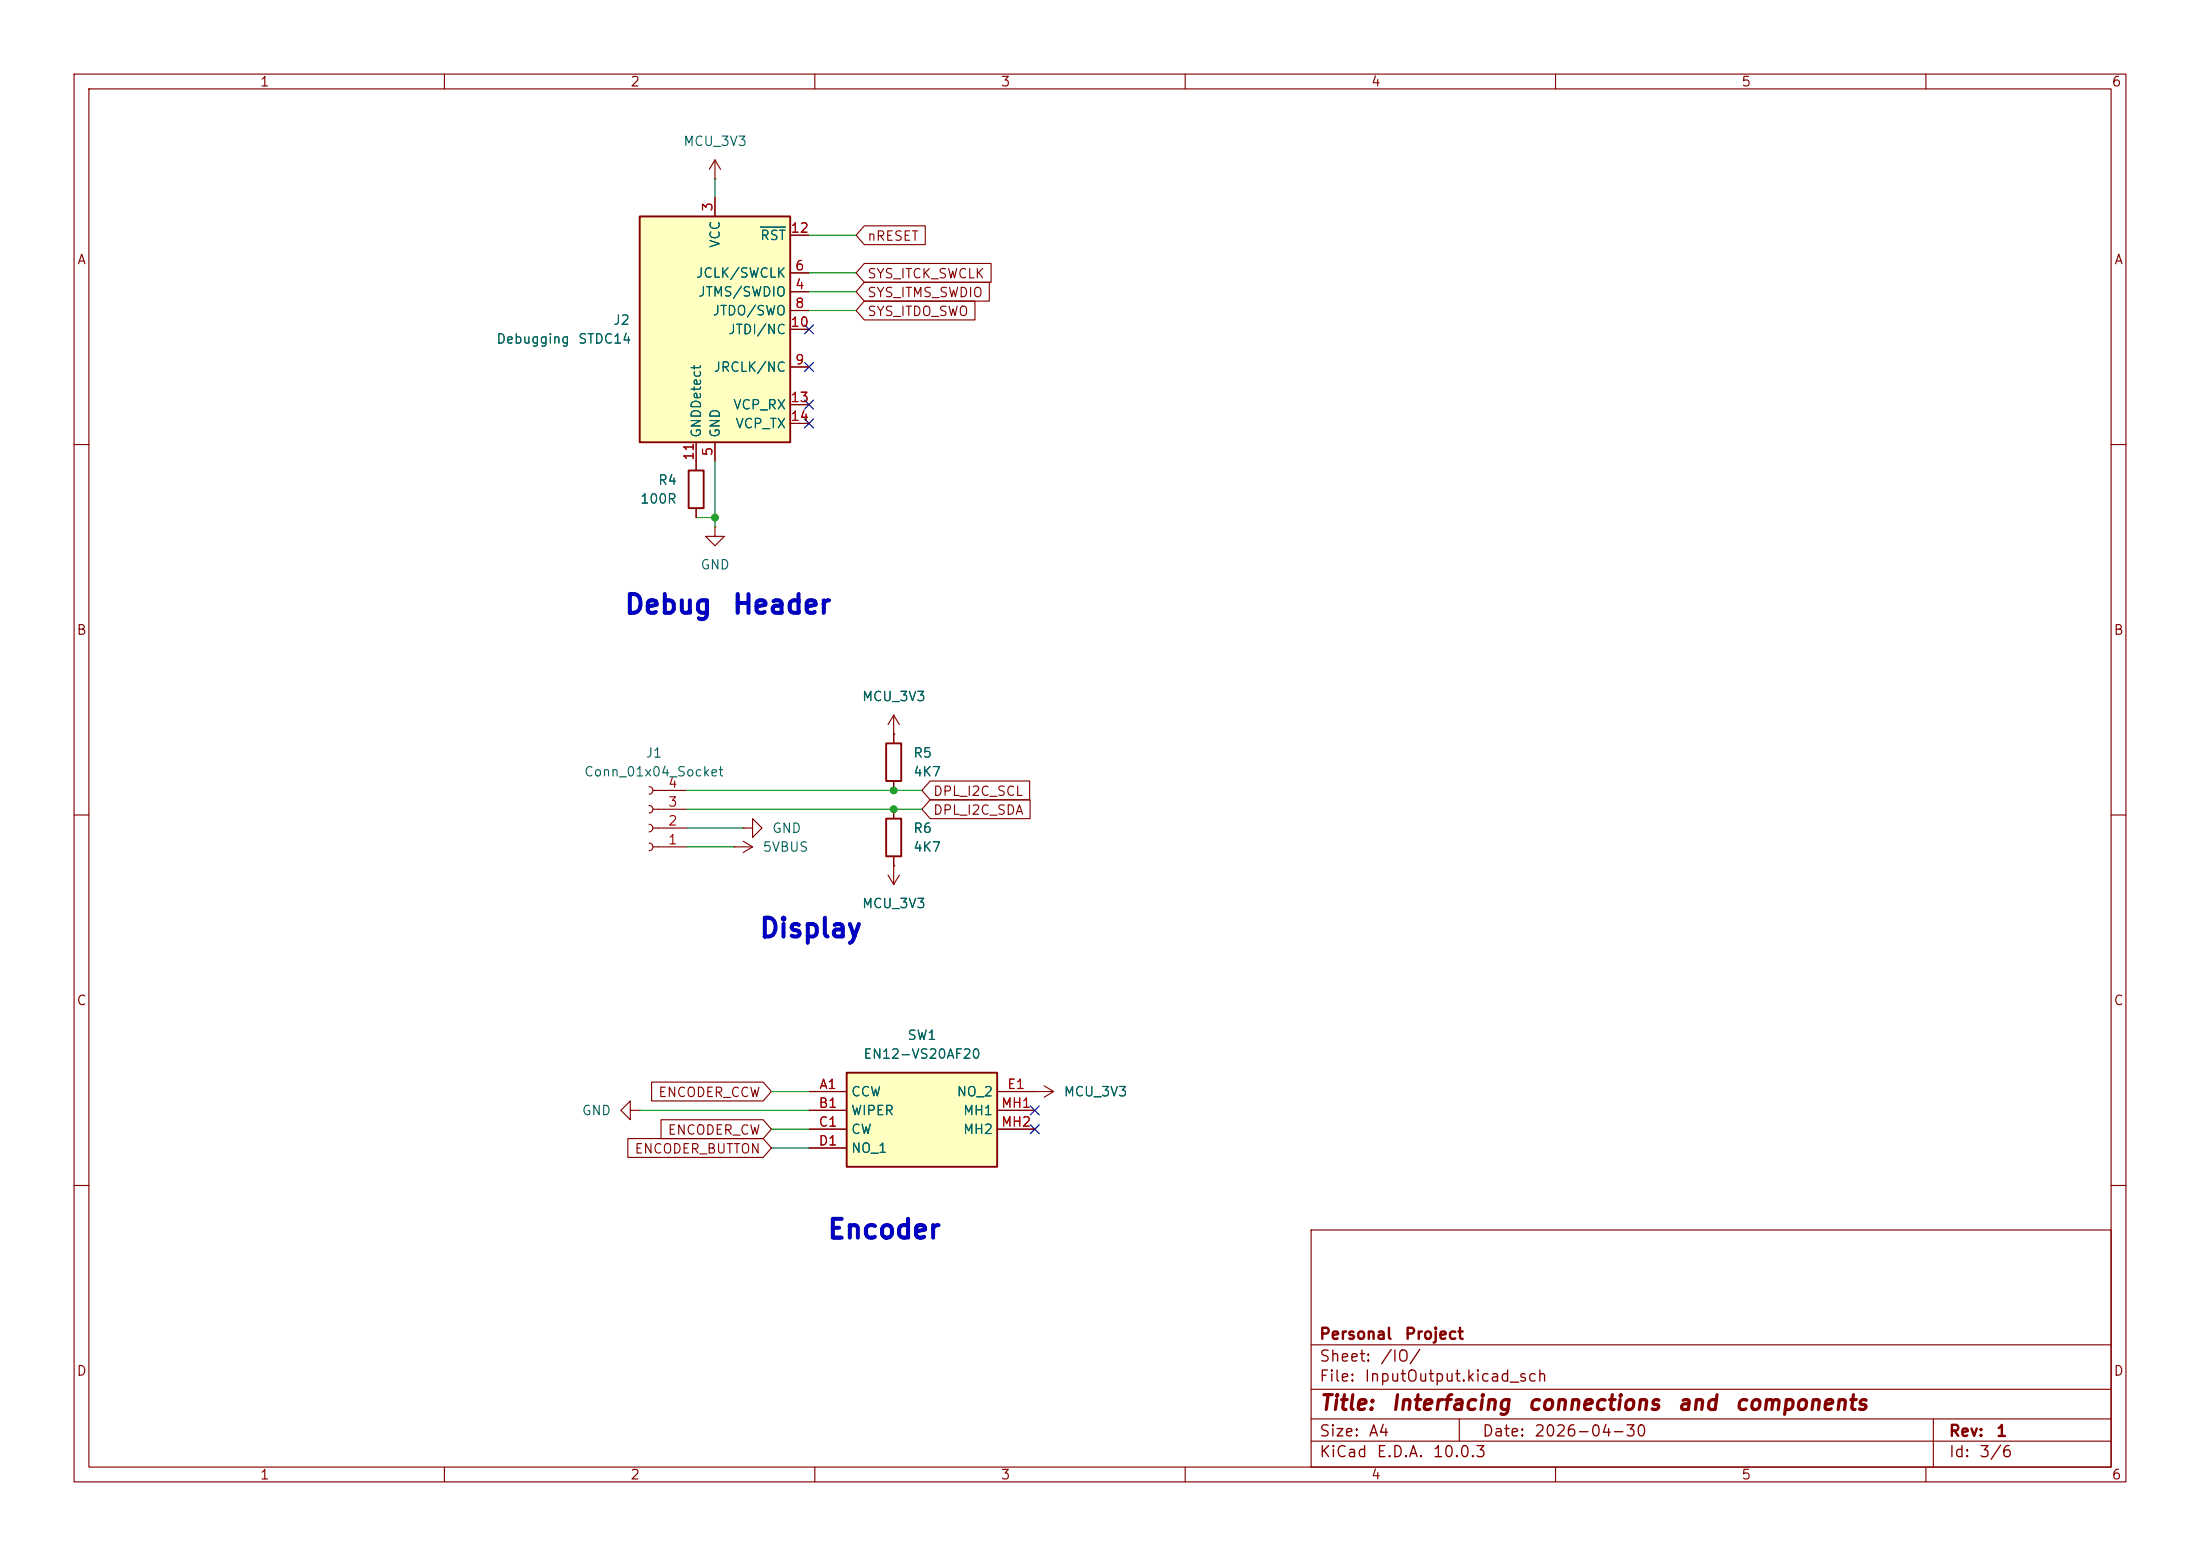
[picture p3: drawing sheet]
(kicad_sch
 (version 20260306)
 (generator "eeschema")
 (generator_version "10.0")
 (paper "A4")
 (title_block
  (title "Interfacing connections and components")
  (date "2026-04-30")
  (rev "1")
  (company "Personal Project"))
 (lib_symbols
  (symbol "Connector:Conn_01x04_Socket"
   (pin_names
    (offset 1.016) (hide yes)) (exclude_from_sim no) (in_bom yes) (on_board yes)
   (in_pos_files yes)
   (duplicate_pin_numbers_are_jumpers no)
   (property "Reference" "J" (at 0 5.08 0) (show_name no) (do_not_autoplace no) (effects (font (size 1.27 1.27))))
   (property "Value" "Conn_01x04_Socket" (at 0 -7.62 0) (show_name no) (do_not_autoplace no) (effects (font (size 1.27 1.27))))
   (property "Footprint" "" (at 0 0 0) (show_name no) (do_not_autoplace no) (hide yes) (effects (font (size 1.27 1.27))))
   (property "Datasheet" "" (at 0 0 0) (show_name no) (do_not_autoplace no) (hide yes) (effects (font (size 1.27 1.27))))
   (property "Description" "Generic connector, single row, 01x04, script generated" (at 0 0 0) (show_name no) (do_not_autoplace no) (hide yes) (effects (font (size 1.27 1.27))))
   (property "ki_locked" "" (at 0 0 0) (show_name no) (do_not_autoplace no) (effects (font (size 1.27 1.27))))
   (symbol "Conn_01x04_Socket_1_1"
    (polyline (pts (xy -1.27 2.54) (xy -0.508 2.54)) (stroke (width 0.1524) (type default)) (fill (type none)))
    (polyline (pts (xy -1.27 0) (xy -0.508 0)) (stroke (width 0.1524) (type default)) (fill (type none)))
    (polyline (pts (xy -1.27 -2.54) (xy -0.508 -2.54)) (stroke (width 0.1524) (type default)) (fill (type none)))
    (polyline (pts (xy -1.27 -5.08) (xy -0.508 -5.08)) (stroke (width 0.1524) (type default)) (fill (type none)))
    (arc (start 0 2.032) (mid -0.5058 2.54) (end 0 3.048) (stroke (width 0.1524) (type default)) (fill (type none)))
    (arc (start 0 -0.508) (mid -0.5058 0) (end 0 0.508) (stroke (width 0.1524) (type default)) (fill (type none)))
    (arc (start 0 -3.048) (mid -0.5058 -2.54) (end 0 -2.032) (stroke (width 0.1524) (type default)) (fill (type none)))
    (arc (start 0 -5.588) (mid -0.5058 -5.08) (end 0 -4.572) (stroke (width 0.1524) (type default)) (fill (type none)))
    (pin passive line (at -5.08 2.54 0) (length 3.81) (name "Pin_1" (effects (font (size 1.27 1.27)))) (number "1" (effects (font (size 1.27 1.27)))))
    (pin passive line (at -5.08 0 0) (length 3.81) (name "Pin_2" (effects (font (size 1.27 1.27)))) (number "2" (effects (font (size 1.27 1.27)))))
    (pin passive line (at -5.08 -2.54 0) (length 3.81) (name "Pin_3" (effects (font (size 1.27 1.27)))) (number "3" (effects (font (size 1.27 1.27)))))
    (pin passive line (at -5.08 -5.08 0) (length 3.81) (name "Pin_4" (effects (font (size 1.27 1.27)))) (number "4" (effects (font (size 1.27 1.27))))))
   (embedded_fonts no))
  (symbol "Connector:Conn_ST_STDC14" (exclude_from_sim no) (in_bom yes) (on_board yes)
   (in_pos_files yes)
   (duplicate_pin_numbers_are_jumpers no)
   (property "Reference" "J" (at -8.89 16.51 0) (show_name no) (do_not_autoplace no) (effects (font (size 1.27 1.27)) (justify right)))
   (property "Value" "Conn_ST_STDC14" (at 17.78 16.51 0) (show_name no) (do_not_autoplace no) (effects (font (size 1.27 1.27)) (justify right bottom)))
   (property "Footprint" "" (at 0 0 0) (show_name no) (do_not_autoplace no) (hide yes) (effects (font (size 1.27 1.27))))
   (property "Datasheet" "https://www.st.com/content/ccc/resource/technical/document/user_manual/group1/99/49/91/b6/b2/3a/46/e5/DM00526767/files/DM00526767.pdf/jcr:content/translations/en.DM00526767.pdf" (at -8.89 -31.75 90) (show_name no) (do_not_autoplace no) (hide yes) (effects (font (size 1.27 1.27))))
   (property "Description" "ST Debug Connector, standard ARM Cortex-M SWD and JTAG interface plus UART" (at 0 0 0) (show_name no) (do_not_autoplace no) (hide yes) (effects (font (size 1.27 1.27))))
   (symbol "Conn_ST_STDC14_0_1"
    (rectangle (start -10.16 15.24) (end 10.16 -15.24) (stroke (width 0.254) (type default)) (fill (type background))))
   (symbol "Conn_ST_STDC14_1_1"
    (pin no_connect line (at -10.16 5.08 0) (length 2.54) (hide yes) (name "NC" (effects (font (size 1.27 1.27)))) (number "1" (effects (font (size 1.27 1.27)))))
    (pin no_connect line (at -10.16 2.54 0) (length 2.54) (hide yes) (name "NC" (effects (font (size 1.27 1.27)))) (number "2" (effects (font (size 1.27 1.27)))))
    (pin power_in line (at 0 17.78 270) (length 2.54) (name "VCC" (effects (font (size 1.27 1.27)))) (number "3" (effects (font (size 1.27 1.27)))))
    (pin bidirectional line (at 12.7 5.08 180) (length 2.54) (name "JTMS/SWDIO" (effects (font (size 1.27 1.27)))) (number "4" (effects (font (size 1.27 1.27)))))
    (pin power_in line (at 0 -17.78 90) (length 2.54) (name "GND" (effects (font (size 1.27 1.27)))) (number "5" (effects (font (size 1.27 1.27)))))
    (pin output line (at 12.7 7.62 180) (length 2.54) (name "JCLK/SWCLK" (effects (font (size 1.27 1.27)))) (number "6" (effects (font (size 1.27 1.27)))))
    (pin passive line (at 0 -17.78 90) (length 2.54) (hide yes) (name "GND" (effects (font (size 1.27 1.27)))) (number "7" (effects (font (size 1.27 1.27)))))
    (pin input line (at 12.7 2.54 180) (length 2.54) (name "JTDO/SWO" (effects (font (size 1.27 1.27)))) (number "8" (effects (font (size 1.27 1.27)))))
    (pin input line (at 12.7 -5.08 180) (length 2.54) (name "JRCLK/NC" (effects (font (size 1.27 1.27)))) (number "9" (effects (font (size 1.27 1.27)))))
    (pin output line (at 12.7 0 180) (length 2.54) (name "JTDI/NC" (effects (font (size 1.27 1.27)))) (number "10" (effects (font (size 1.27 1.27)))))
    (pin passive line (at -2.54 -17.78 90) (length 2.54) (name "GNDDetect" (effects (font (size 1.27 1.27)))) (number "11" (effects (font (size 1.27 1.27)))))
    (pin open_collector line (at 12.7 12.7 180) (length 2.54) (name "~{RST}" (effects (font (size 1.27 1.27)))) (number "12" (effects (font (size 1.27 1.27)))))
    (pin output line (at 12.7 -10.16 180) (length 2.54) (name "VCP_RX" (effects (font (size 1.27 1.27)))) (number "13" (effects (font (size 1.27 1.27)))))
    (pin input line (at 12.7 -12.7 180) (length 2.54) (name "VCP_TX" (effects (font (size 1.27 1.27)))) (number "14" (effects (font (size 1.27 1.27))))))
   (embedded_fonts no))
  (symbol "Device:R"
   (pin_numbers (hide yes))
   (pin_names
    (offset 0)) (exclude_from_sim no) (in_bom yes) (on_board yes)
   (in_pos_files yes)
   (duplicate_pin_numbers_are_jumpers no)
   (property "Reference" "R" (at 2.032 0 90) (show_name no) (do_not_autoplace no) (effects (font (size 1.27 1.27))))
   (property "Value" "R" (at 0 0 90) (show_name no) (do_not_autoplace no) (effects (font (size 1.27 1.27))))
   (property "Footprint" "" (at -1.778 0 90) (show_name no) (do_not_autoplace no) (hide yes) (effects (font (size 1.27 1.27))))
   (property "Datasheet" "" (at 0 0 0) (show_name no) (do_not_autoplace no) (hide yes) (effects (font (size 1.27 1.27))))
   (property "Description" "Resistor" (at 0 0 0) (show_name no) (do_not_autoplace no) (hide yes) (effects (font (size 1.27 1.27))))
   (symbol "R_0_1"
    (rectangle (start -1.016 -2.54) (end 1.016 2.54) (stroke (width 0.254) (type default)) (fill (type none))))
   (symbol "R_1_1"
    (pin passive line (at 0 3.81 270) (length 1.27) (name "" (effects (font (size 1.27 1.27)))) (number "1" (effects (font (size 1.27 1.27)))))
    (pin passive line (at 0 -3.81 90) (length 1.27) (name "" (effects (font (size 1.27 1.27)))) (number "2" (effects (font (size 1.27 1.27))))))
   (embedded_fonts no))
  (symbol "Project_Library:EN12-VS20AF20" (exclude_from_sim no) (in_bom yes) (on_board yes)
   (in_pos_files yes)
   (duplicate_pin_numbers_are_jumpers no)
   (property "Reference" "IC" (at 26.67 7.62 0) (show_name no) (do_not_autoplace no) (effects (font (size 1.27 1.27)) (justify left top)))
   (property "Value" "EN12-VS20AF20" (at 26.67 5.08 0) (show_name no) (do_not_autoplace no) (effects (font (size 1.27 1.27)) (justify left top)))
   (property "Footprint" "EN12VS20AF20" (at 26.67 -94.92 0) (show_name no) (do_not_autoplace no) (hide yes) (effects (font (size 1.27 1.27)) (justify left top)))
   (property "Datasheet" "https://www.digikey.ph/en/products/detail/tt-electronics-bi/EN12-VS20AF20/7720715?msockid=39f1ec84d77b6f4428b7f904d6676eed" (at 26.67 -194.92 0) (show_name no) (do_not_autoplace no) (hide yes) (effects (font (size 1.27 1.27)) (justify left top)))
   (property "Description" "ROTARY ENCODER MECHANICAL 24PPR" (at 0 0 0) (show_name no) (do_not_autoplace no) (hide yes) (effects (font (size 1.27 1.27))))
   (property "Height" "13.2" (at 26.67 -394.92 0) (show_name no) (do_not_autoplace no) (hide yes) (effects (font (size 1.27 1.27)) (justify left top)))
   (property "Mouser Part Number" "858-EN12VS20AF20" (at 26.67 -494.92 0) (show_name no) (do_not_autoplace no) (hide yes) (effects (font (size 1.27 1.27)) (justify left top)))
   (property "Mouser Price/Stock" "https://www.mouser.co.uk/ProductDetail/BI-Technologies-TT-Electronics/EN12-VS20AF20?qs=56eeD6vBg8h0mzuKi1if9A%3D%3D" (at 26.67 -594.92 0) (show_name no) (do_not_autoplace no) (hide yes) (effects (font (size 1.27 1.27)) (justify left top)))
   (property "Manufacturer_Name" "TT Electronics" (at 26.67 -694.92 0) (show_name no) (do_not_autoplace no) (hide yes) (effects (font (size 1.27 1.27)) (justify left top)))
   (property "Manufacturer_Part_Number" "EN12-VS20AF20" (at 26.67 -794.92 0) (show_name no) (do_not_autoplace no) (hide yes) (effects (font (size 1.27 1.27)) (justify left top)))
   (symbol "EN12-VS20AF20_1_1"
    (rectangle (start 5.08 2.54) (end 25.4 -10.16) (stroke (width 0.254) (type default)) (fill (type background)))
    (pin passive line (at 0 0 0) (length 5.08) (name "CCW" (effects (font (size 1.27 1.27)))) (number "A1" (effects (font (size 1.27 1.27)))))
    (pin passive line (at 0 -2.54 0) (length 5.08) (name "WIPER" (effects (font (size 1.27 1.27)))) (number "B1" (effects (font (size 1.27 1.27)))))
    (pin passive line (at 0 -5.08 0) (length 5.08) (name "CW" (effects (font (size 1.27 1.27)))) (number "C1" (effects (font (size 1.27 1.27)))))
    (pin passive line (at 0 -7.62 0) (length 5.08) (name "NO_1" (effects (font (size 1.27 1.27)))) (number "D1" (effects (font (size 1.27 1.27)))))
    (pin passive line (at 30.48 0 180) (length 5.08) (name "NO_2" (effects (font (size 1.27 1.27)))) (number "E1" (effects (font (size 1.27 1.27)))))
    (pin passive line (at 30.48 -2.54 180) (length 5.08) (name "MH1" (effects (font (size 1.27 1.27)))) (number "MH1" (effects (font (size 1.27 1.27)))))
    (pin passive line (at 30.48 -5.08 180) (length 5.08) (name "MH2" (effects (font (size 1.27 1.27)))) (number "MH2" (effects (font (size 1.27 1.27))))))
   (embedded_fonts no))
  (symbol "power:GND"
   (power global)
   (pin_numbers (hide yes))
   (pin_names
    (offset 0) (hide yes)) (exclude_from_sim no) (in_bom yes) (on_board yes)
   (in_pos_files yes)
   (duplicate_pin_numbers_are_jumpers no)
   (property "Reference" "#PWR" (at 0 -6.35 0) (show_name no) (do_not_autoplace no) (hide yes) (effects (font (size 1.27 1.27))))
   (property "Value" "GND" (at 0 -3.81 0) (show_name no) (do_not_autoplace no) (effects (font (size 1.27 1.27))))
   (property "Footprint" "" (at 0 0 0) (show_name no) (do_not_autoplace no) (hide yes) (effects (font (size 1.27 1.27))))
   (property "Datasheet" "" (at 0 0 0) (show_name no) (do_not_autoplace no) (hide yes) (effects (font (size 1.27 1.27))))
   (property "Description" "Power symbol creates a global label with name \"GND\" , ground" (at 0 0 0) (show_name no) (do_not_autoplace no) (hide yes) (effects (font (size 1.27 1.27))))
   (symbol "GND_0_1"
    (polyline (pts (xy 0 0) (xy 0 -1.27) (xy 1.27 -1.27) (xy 0 -2.54) (xy -1.27 -1.27) (xy 0 -1.27)) (stroke (width 0) (type default)) (fill (type none))))
   (symbol "GND_1_1"
    (pin power_in line (at 0 0 270) (length 0) (name "" (effects (font (size 1.27 1.27)))) (number "1" (effects (font (size 1.27 1.27))))))
   (embedded_fonts no))
  (symbol "power:VBUS"
   (power global)
   (pin_numbers (hide yes))
   (pin_names
    (offset 0) (hide yes)) (exclude_from_sim no) (in_bom yes) (on_board yes)
   (in_pos_files yes)
   (duplicate_pin_numbers_are_jumpers no)
   (property "Reference" "#PWR" (at 0 -3.81 0) (show_name no) (do_not_autoplace no) (hide yes) (effects (font (size 1.27 1.27))))
   (property "Value" "VBUS" (at 0 3.556 0) (show_name no) (do_not_autoplace no) (effects (font (size 1.27 1.27))))
   (property "Footprint" "" (at 0 0 0) (show_name no) (do_not_autoplace no) (hide yes) (effects (font (size 1.27 1.27))))
   (property "Datasheet" "" (at 0 0 0) (show_name no) (do_not_autoplace no) (hide yes) (effects (font (size 1.27 1.27))))
   (property "Description" "Power symbol creates a global label with name \"VBUS\"" (at 0 0 0) (show_name no) (do_not_autoplace no) (hide yes) (effects (font (size 1.27 1.27))))
   (symbol "VBUS_0_1"
    (polyline (pts (xy -0.762 1.27) (xy 0 2.54)) (stroke (width 0) (type default)) (fill (type none)))
    (polyline (pts (xy 0 2.54) (xy 0.762 1.27)) (stroke (width 0) (type default)) (fill (type none)))
    (polyline (pts (xy 0 0) (xy 0 2.54)) (stroke (width 0) (type default)) (fill (type none))))
   (symbol "VBUS_1_1"
    (pin power_in line (at 0 0 90) (length 0) (name "" (effects (font (size 1.27 1.27)))) (number "1" (effects (font (size 1.27 1.27))))))
   (embedded_fonts no)))
 (text "Debug Header"
  (exclude_from_sim no)
  (at 98.044 81.788 0)
  (effects (font (size 2.54 2.54) (thickness 0.508)
    (bold yes))))
 (text "Encoder"
  (exclude_from_sim no)
  (at 119.634 166.116 0)
  (effects (font (size 2.54 2.54) (thickness 0.508)
    (bold yes))))
 (text "Display"
  (exclude_from_sim no)
  (at 109.728 125.476 0)
  (effects (font (size 2.54 2.54) (thickness 0.508)
    (bold yes))))
 (junction
  (at 120.65 109.22)
  (diameter 0)
  (color 0 0 0 0))
 (junction
  (at 120.65 106.68)
  (diameter 0)
  (color 0 0 0 0))
 (junction
  (at 96.52 69.85)
  (diameter 0)
  (color 0 0 0 0))
 (no_connect
  (at 109.22 54.61))
 (no_connect
  (at 109.22 44.45))
 (no_connect
  (at 109.22 57.15))
 (no_connect
  (at 139.7 149.86))
 (no_connect
  (at 139.7 152.4))
 (no_connect
  (at 109.22 49.53))
 (wire
  (pts (xy 120.65 106.68) (xy 124.46 106.68))
  (stroke (width 0) (type default)))
 (wire
  (pts (xy 92.71 111.76) (xy 100.33 111.76))
  (stroke (width 0) (type default)))
 (wire
  (pts (xy 109.22 36.83) (xy 115.57 36.83))
  (stroke (width 0) (type default)))
 (wire
  (pts (xy 96.52 24.13) (xy 96.52 26.67))
  (stroke (width 0) (type default)))
 (wire
  (pts (xy 104.14 147.32) (xy 109.22 147.32))
  (stroke (width 0) (type default)))
 (wire
  (pts (xy 93.98 69.85) (xy 96.52 69.85))
  (stroke (width 0) (type default)))
 (wire
  (pts (xy 104.14 154.94) (xy 109.22 154.94))
  (stroke (width 0) (type default)))
 (wire
  (pts (xy 99.06 114.3) (xy 92.71 114.3))
  (stroke (width 0) (type default)))
 (wire
  (pts (xy 120.65 109.22) (xy 124.46 109.22))
  (stroke (width 0) (type default)))
 (wire
  (pts (xy 109.22 39.37) (xy 115.57 39.37))
  (stroke (width 0) (type default)))
 (wire
  (pts (xy 96.52 71.12) (xy 96.52 69.85))
  (stroke (width 0) (type default)))
 (wire
  (pts (xy 109.22 31.75) (xy 115.57 31.75))
  (stroke (width 0) (type default)))
 (wire
  (pts (xy 92.71 106.68) (xy 120.65 106.68))
  (stroke (width 0) (type default)))
 (wire
  (pts (xy 86.36 149.86) (xy 109.22 149.86))
  (stroke (width 0) (type default)))
 (wire
  (pts (xy 109.22 41.91) (xy 115.57 41.91))
  (stroke (width 0) (type default)))
 (wire
  (pts (xy 96.52 69.85) (xy 96.52 62.23))
  (stroke (width 0) (type default)))
 (wire
  (pts (xy 104.14 152.4) (xy 109.22 152.4))
  (stroke (width 0) (type default)))
 (wire
  (pts (xy 92.71 109.22) (xy 120.65 109.22))
  (stroke (width 0) (type default)))
 (global_label "SYS_ITCK_SWCLK"
  (shape input)
  (at 115.57 36.83 0)
  (fields_autoplaced yes)
  (effects (font (size 1.27 1.27)) (justify left))
  (property "Intersheetrefs" "${INTERSHEET_REFS}" (at 134.3394 36.83 0) (hide yes) (show_name no) (do_not_autoplace no) (effects (font (size 1.27 1.27)) (justify left))))
 (global_label "SYS_ITDO_SWO"
  (shape input)
  (at 115.57 41.91 0)
  (fields_autoplaced yes)
  (effects (font (size 1.27 1.27)) (justify left))
  (property "Intersheetrefs" "${INTERSHEET_REFS}" (at 132.1623 41.91 0) (hide yes) (show_name no) (do_not_autoplace no) (effects (font (size 1.27 1.27)) (justify left))))
 (global_label "nRESET"
  (shape input)
  (at 115.57 31.75 0)
  (fields_autoplaced yes)
  (effects (font (size 1.27 1.27)) (justify left))
  (property "Intersheetrefs" "${INTERSHEET_REFS}" (at 125.4493 31.75 0) (hide yes) (show_name no) (do_not_autoplace no) (effects (font (size 1.27 1.27)) (justify left))))
 (global_label "SYS_ITMS_SWDIO"
  (shape input)
  (at 115.57 39.37 0)
  (fields_autoplaced yes)
  (effects (font (size 1.27 1.27)) (justify left))
  (property "Intersheetrefs" "${INTERSHEET_REFS}" (at 134.0975 39.37 0) (hide yes) (show_name no) (do_not_autoplace no) (effects (font (size 1.27 1.27)) (justify left))))
 (global_label "DPL_I2C_SDA"
  (shape input)
  (at 124.46 109.22 0)
  (fields_autoplaced yes)
  (effects (font (size 1.27 1.27)) (justify left))
  (property "Intersheetrefs" "${INTERSHEET_REFS}" (at 139.6009 109.22 0) (hide yes) (show_name no) (do_not_autoplace no) (effects (font (size 1.27 1.27)) (justify left))))
 (global_label "ENCODER_BUTTON"
  (shape input)
  (at 104.14 154.94 180)
  (fields_autoplaced yes)
  (effects (font (size 1.27 1.27)) (justify right))
  (property "Intersheetrefs" "${INTERSHEET_REFS}" (at 84.2215 154.94 0) (hide yes) (show_name no) (do_not_autoplace no) (effects (font (size 1.27 1.27)) (justify right))))
 (global_label "DPL_I2C_SCL"
  (shape input)
  (at 124.46 106.68 0)
  (fields_autoplaced yes)
  (effects (font (size 1.27 1.27)) (justify left))
  (property "Intersheetrefs" "${INTERSHEET_REFS}" (at 139.5404 106.68 0) (hide yes) (show_name no) (do_not_autoplace no) (effects (font (size 1.27 1.27)) (justify left))))
 (global_label "ENCODER_CW"
  (shape input)
  (at 104.14 152.4 180)
  (fields_autoplaced yes)
  (effects (font (size 1.27 1.27)) (justify right))
  (property "Intersheetrefs" "${INTERSHEET_REFS}" (at 88.6968 152.4 0) (hide yes) (show_name no) (do_not_autoplace no) (effects (font (size 1.27 1.27)) (justify right))))
 (global_label "ENCODER_CCW"
  (shape input)
  (at 104.14 147.32 180)
  (fields_autoplaced yes)
  (effects (font (size 1.27 1.27)) (justify right))
  (property "Intersheetrefs" "${INTERSHEET_REFS}" (at 87.4268 147.32 0) (hide yes) (show_name no) (do_not_autoplace no) (effects (font (size 1.27 1.27)) (justify right))))
 (symbol
  (lib_id "power:GND")
  (at 100.33 111.76 90)
  (unit 1)
  (body_style 1)
  (exclude_from_sim no)
  (in_bom yes)
  (on_board yes)
  (in_pos_files yes)
  (dnp no)
  (fields_autoplaced yes)
  (property "Reference" "#PWR060" (at 106.68 111.76 0) (hide yes) (show_name no) (do_not_autoplace no) (effects (font (size 1.27 1.27))))
  (property "Value" "GND" (at 104.14 111.7599 90) (show_name no) (do_not_autoplace no) (effects (font (size 1.27 1.27)) (justify right)))
  (property "Footprint" "" (at 100.33 111.76 0) (hide yes) (show_name no) (do_not_autoplace no) (effects (font (size 1.27 1.27))))
  (property "Datasheet" "" (at 100.33 111.76 0) (hide yes) (show_name no) (do_not_autoplace no) (effects (font (size 1.27 1.27))))
  (property "Description" "Power symbol creates a global label with name \"GND\" , ground" (at 100.33 111.76 0) (hide yes) (show_name no) (do_not_autoplace no) (effects (font (size 1.27 1.27))))
  (pin "1"))
 (symbol
  (lib_id "Device:R")
  (at 120.65 102.87 0)
  (unit 1)
  (body_style 1)
  (exclude_from_sim no)
  (in_bom yes)
  (on_board yes)
  (in_pos_files yes)
  (dnp no)
  (fields_autoplaced yes)
  (property "Reference" "R5" (at 123.19 101.5999 0) (show_name no) (do_not_autoplace no) (effects (font (size 1.27 1.27)) (justify left)))
  (property "Value" "4K7" (at 123.19 104.1399 0) (show_name no) (do_not_autoplace no) (effects (font (size 1.27 1.27)) (justify left)))
  (property "Footprint" "Resistor_SMD:R_0603_1608Metric_Pad0.98x0.95mm_HandSolder" (at 118.872 102.87 90) (hide yes) (show_name no) (do_not_autoplace no) (effects (font (size 1.27 1.27))))
  (property "Datasheet" "" (at 120.65 102.87 0) (hide yes) (show_name no) (do_not_autoplace no) (effects (font (size 1.27 1.27))))
  (property "Description" "Resistor" (at 120.65 102.87 0) (hide yes) (show_name no) (do_not_autoplace no) (effects (font (size 1.27 1.27))))
  (pin "2")
  (pin "1"))
 (symbol
  (lib_id "power:VBUS")
  (at 120.65 116.84 180)
  (unit 1)
  (body_style 1)
  (exclude_from_sim no)
  (in_bom yes)
  (on_board yes)
  (in_pos_files yes)
  (dnp no)
  (fields_autoplaced yes)
  (property "Reference" "#PWR062" (at 120.65 113.03 0) (hide yes) (show_name no) (do_not_autoplace no) (effects (font (size 1.27 1.27))))
  (property "Value" "MCU_3V3" (at 120.65 121.92 0) (show_name no) (do_not_autoplace no) (effects (font (size 1.27 1.27))))
  (property "Footprint" "" (at 120.65 116.84 0) (hide yes) (show_name no) (do_not_autoplace no) (effects (font (size 1.27 1.27))))
  (property "Datasheet" "" (at 120.65 116.84 0) (hide yes) (show_name no) (do_not_autoplace no) (effects (font (size 1.27 1.27))))
  (property "Description" "Power symbol creates a global label with name \"VBUS\"" (at 120.65 116.84 0) (hide yes) (show_name no) (do_not_autoplace no) (effects (font (size 1.27 1.27))))
  (pin "1"))
 (symbol
  (lib_id "Project_Library:EN12-VS20AF20")
  (at 109.22 147.32 0)
  (unit 1)
  (body_style 1)
  (exclude_from_sim no)
  (in_bom yes)
  (on_board yes)
  (in_pos_files yes)
  (dnp no)
  (fields_autoplaced yes)
  (property "Reference" "SW1" (at 124.46 139.7 0) (show_name no) (do_not_autoplace no) (effects (font (size 1.27 1.27))))
  (property "Value" "EN12-VS20AF20" (at 124.46 142.24 0) (show_name no) (do_not_autoplace no) (effects (font (size 1.27 1.27))))
  (property "Footprint" "Libraries:EN12VS20AF20" (at 135.89 242.24 0) (hide yes) (show_name no) (do_not_autoplace no) (effects (font (size 1.27 1.27)) (justify left top)))
  (property "Datasheet" "https://www.digikey.ph/en/products/detail/tt-electronics-bi/EN12-VS20AF20/7720715?msockid=39f1ec84d77b6f4428b7f904d6676eed" (at 135.89 342.24 0) (hide yes) (show_name no) (do_not_autoplace no) (effects (font (size 1.27 1.27)) (justify left top)))
  (property "Description" "ROTARY ENCODER MECHANICAL 24PPR" (at 109.22 147.32 0) (hide yes) (show_name no) (do_not_autoplace no) (effects (font (size 1.27 1.27))))
  (property "Height" "13.2" (at 135.89 542.24 0) (hide yes) (show_name no) (do_not_autoplace no) (effects (font (size 1.27 1.27)) (justify left top)))
  (property "Mouser Part Number" "858-EN12VS20AF20" (at 135.89 642.24 0) (hide yes) (show_name no) (do_not_autoplace no) (effects (font (size 1.27 1.27)) (justify left top)))
  (property "Mouser Price/Stock" "https://www.mouser.co.uk/ProductDetail/BI-Technologies-TT-Electronics/EN12-VS20AF20?qs=56eeD6vBg8h0mzuKi1if9A%3D%3D" (at 135.89 742.24 0) (hide yes) (show_name no) (do_not_autoplace no) (effects (font (size 1.27 1.27)) (justify left top)))
  (property "Manufacturer_Name" "TT Electronics" (at 135.89 842.24 0) (hide yes) (show_name no) (do_not_autoplace no) (effects (font (size 1.27 1.27)) (justify left top)))
  (property "Manufacturer_Part_Number" "EN12-VS20AF20" (at 135.89 942.24 0) (hide yes) (show_name no) (do_not_autoplace no) (effects (font (size 1.27 1.27)) (justify left top)))
  (pin "MH2")
  (pin "E1")
  (pin "D1")
  (pin "MH1")
  (pin "B1")
  (pin "C1")
  (pin "A1"))
 (symbol
  (lib_id "Device:R")
  (at 120.65 113.03 0)
  (unit 1)
  (body_style 1)
  (exclude_from_sim no)
  (in_bom yes)
  (on_board yes)
  (in_pos_files yes)
  (dnp no)
  (fields_autoplaced yes)
  (property "Reference" "R6" (at 123.19 111.7599 0) (show_name no) (do_not_autoplace no) (effects (font (size 1.27 1.27)) (justify left)))
  (property "Value" "4K7" (at 123.19 114.2999 0) (show_name no) (do_not_autoplace no) (effects (font (size 1.27 1.27)) (justify left)))
  (property "Footprint" "Resistor_SMD:R_0603_1608Metric_Pad0.98x0.95mm_HandSolder" (at 118.872 113.03 90) (hide yes) (show_name no) (do_not_autoplace no) (effects (font (size 1.27 1.27))))
  (property "Datasheet" "" (at 120.65 113.03 0) (hide yes) (show_name no) (do_not_autoplace no) (effects (font (size 1.27 1.27))))
  (property "Description" "Resistor" (at 120.65 113.03 0) (hide yes) (show_name no) (do_not_autoplace no) (effects (font (size 1.27 1.27))))
  (pin "2")
  (pin "1"))
 (symbol
  (lib_id "Connector:Conn_ST_STDC14")
  (at 96.52 44.45 0)
  (unit 1)
  (body_style 1)
  (exclude_from_sim no)
  (in_bom yes)
  (on_board yes)
  (in_pos_files yes)
  (dnp no)
  (fields_autoplaced yes)
  (property "Reference" "J2" (at 85.09 43.1799 0) (show_name no) (do_not_autoplace no) (effects (font (size 1.27 1.27)) (justify right)))
  (property "Value" "Debugging STDC14" (at 85.09 45.7199 0) (show_name no) (do_not_autoplace no) (effects (font (size 1.27 1.27)) (justify right)))
  (property "Footprint" "Connector_PinHeader_1.27mm:PinHeader_2x07_P1.27mm_Vertical" (at 96.52 44.45 0) (hide yes) (show_name no) (do_not_autoplace no) (effects (font (size 1.27 1.27))))
  (property "Datasheet" "https://www.st.com/content/ccc/resource/technical/document/user_manual/group1/99/49/91/b6/b2/3a/46/e5/DM00526767/files/DM00526767.pdf/jcr:content/translations/en.DM00526767.pdf" (at 87.63 76.2 90) (hide yes) (show_name no) (do_not_autoplace no) (effects (font (size 1.27 1.27))))
  (property "Description" "ST Debug Connector, standard ARM Cortex-M SWD and JTAG interface plus UART" (at 96.52 44.45 0) (hide yes) (show_name no) (do_not_autoplace no) (effects (font (size 1.27 1.27))))
  (pin "7")
  (pin "5")
  (pin "14")
  (pin "8")
  (pin "3")
  (pin "1")
  (pin "11")
  (pin "6")
  (pin "10")
  (pin "12")
  (pin "9")
  (pin "13")
  (pin "4")
  (pin "2"))
 (symbol
  (lib_id "power:VBUS")
  (at 99.06 114.3 270)
  (unit 1)
  (body_style 1)
  (exclude_from_sim no)
  (in_bom yes)
  (on_board yes)
  (in_pos_files yes)
  (dnp no)
  (fields_autoplaced yes)
  (property "Reference" "#PWR059" (at 95.25 114.3 0) (hide yes) (show_name no) (do_not_autoplace no) (effects (font (size 1.27 1.27))))
  (property "Value" "5VBUS" (at 102.87 114.2999 90) (show_name no) (do_not_autoplace no) (effects (font (size 1.27 1.27)) (justify left)))
  (property "Footprint" "" (at 99.06 114.3 0) (hide yes) (show_name no) (do_not_autoplace no) (effects (font (size 1.27 1.27))))
  (property "Datasheet" "" (at 99.06 114.3 0) (hide yes) (show_name no) (do_not_autoplace no) (effects (font (size 1.27 1.27))))
  (property "Description" "Power symbol creates a global label with name \"VBUS\"" (at 99.06 114.3 0) (hide yes) (show_name no) (do_not_autoplace no) (effects (font (size 1.27 1.27))))
  (pin "1"))
 (symbol
  (lib_id "Connector:Conn_01x04_Socket")
  (at 87.63 111.76 180)
  (unit 1)
  (body_style 1)
  (exclude_from_sim no)
  (in_bom yes)
  (on_board yes)
  (in_pos_files yes)
  (dnp no)
  (fields_autoplaced yes)
  (property "Reference" "J1" (at 88.265 101.6 0) (show_name no) (do_not_autoplace no) (effects (font (size 1.27 1.27))))
  (property "Value" "Conn_01x04_Socket" (at 88.265 104.14 0) (show_name no) (do_not_autoplace no) (effects (font (size 1.27 1.27))))
  (property "Footprint" "Connector_PinHeader_2.54mm:PinHeader_1x04_P2.54mm_Vertical" (at 87.63 111.76 0) (hide yes) (show_name no) (do_not_autoplace no) (effects (font (size 1.27 1.27))))
  (property "Datasheet" "" (at 87.63 111.76 0) (hide yes) (show_name no) (do_not_autoplace no) (effects (font (size 1.27 1.27))))
  (property "Description" "Generic connector, single row, 01x04, script generated" (at 87.63 111.76 0) (hide yes) (show_name no) (do_not_autoplace no) (effects (font (size 1.27 1.27))))
  (pin "4")
  (pin "3")
  (pin "2")
  (pin "1"))
 (symbol
  (lib_id "power:VBUS")
  (at 96.52 24.13 0)
  (unit 1)
  (body_style 1)
  (exclude_from_sim no)
  (in_bom yes)
  (on_board yes)
  (in_pos_files yes)
  (dnp no)
  (fields_autoplaced yes)
  (property "Reference" "#PWR057" (at 96.52 27.94 0) (hide yes) (show_name no) (do_not_autoplace no) (effects (font (size 1.27 1.27))))
  (property "Value" "MCU_3V3" (at 96.52 19.05 0) (show_name no) (do_not_autoplace no) (effects (font (size 1.27 1.27))))
  (property "Footprint" "" (at 96.52 24.13 0) (hide yes) (show_name no) (do_not_autoplace no) (effects (font (size 1.27 1.27))))
  (property "Datasheet" "" (at 96.52 24.13 0) (hide yes) (show_name no) (do_not_autoplace no) (effects (font (size 1.27 1.27))))
  (property "Description" "Power symbol creates a global label with name \"VBUS\"" (at 96.52 24.13 0) (hide yes) (show_name no) (do_not_autoplace no) (effects (font (size 1.27 1.27))))
  (pin "1"))
 (symbol
  (lib_id "power:VBUS")
  (at 139.7 147.32 270)
  (unit 1)
  (body_style 1)
  (exclude_from_sim no)
  (in_bom yes)
  (on_board yes)
  (in_pos_files yes)
  (dnp no)
  (fields_autoplaced yes)
  (property "Reference" "#PWR063" (at 135.89 147.32 0) (hide yes) (show_name no) (do_not_autoplace no) (effects (font (size 1.27 1.27))))
  (property "Value" "MCU_3V3" (at 143.51 147.3199 90) (show_name no) (do_not_autoplace no) (effects (font (size 1.27 1.27)) (justify left)))
  (property "Footprint" "" (at 139.7 147.32 0) (hide yes) (show_name no) (do_not_autoplace no) (effects (font (size 1.27 1.27))))
  (property "Datasheet" "" (at 139.7 147.32 0) (hide yes) (show_name no) (do_not_autoplace no) (effects (font (size 1.27 1.27))))
  (property "Description" "Power symbol creates a global label with name \"VBUS\"" (at 139.7 147.32 0) (hide yes) (show_name no) (do_not_autoplace no) (effects (font (size 1.27 1.27))))
  (pin "1"))
 (symbol
  (lib_id "power:VBUS")
  (at 120.65 99.06 0)
  (unit 1)
  (body_style 1)
  (exclude_from_sim no)
  (in_bom yes)
  (on_board yes)
  (in_pos_files yes)
  (dnp no)
  (fields_autoplaced yes)
  (property "Reference" "#PWR061" (at 120.65 102.87 0) (hide yes) (show_name no) (do_not_autoplace no) (effects (font (size 1.27 1.27))))
  (property "Value" "MCU_3V3" (at 120.65 93.98 0) (show_name no) (do_not_autoplace no) (effects (font (size 1.27 1.27))))
  (property "Footprint" "" (at 120.65 99.06 0) (hide yes) (show_name no) (do_not_autoplace no) (effects (font (size 1.27 1.27))))
  (property "Datasheet" "" (at 120.65 99.06 0) (hide yes) (show_name no) (do_not_autoplace no) (effects (font (size 1.27 1.27))))
  (property "Description" "Power symbol creates a global label with name \"VBUS\"" (at 120.65 99.06 0) (hide yes) (show_name no) (do_not_autoplace no) (effects (font (size 1.27 1.27))))
  (pin "1"))
 (symbol
  (lib_id "Device:R")
  (at 93.98 66.04 0)
  (unit 1)
  (body_style 1)
  (exclude_from_sim no)
  (in_bom yes)
  (on_board yes)
  (in_pos_files yes)
  (dnp no)
  (property "Reference" "R4" (at 91.44 64.7699 0) (show_name no) (do_not_autoplace no) (effects (font (size 1.27 1.27)) (justify right)))
  (property "Value" "100R" (at 91.44 67.3099 0) (show_name no) (do_not_autoplace no) (effects (font (size 1.27 1.27)) (justify right)))
  (property "Footprint" "Resistor_SMD:R_0603_1608Metric_Pad0.98x0.95mm_HandSolder" (at 92.202 66.04 90) (hide yes) (show_name no) (do_not_autoplace no) (effects (font (size 1.27 1.27))))
  (property "Datasheet" "" (at 93.98 66.04 0) (hide yes) (show_name no) (do_not_autoplace no) (effects (font (size 1.27 1.27))))
  (property "Description" "Resistor" (at 93.98 66.04 0) (hide yes) (show_name no) (do_not_autoplace no) (effects (font (size 1.27 1.27))))
  (pin "1")
  (pin "2"))
 (symbol
  (lib_id "power:GND")
  (at 86.36 149.86 270)
  (unit 1)
  (body_style 1)
  (exclude_from_sim no)
  (in_bom yes)
  (on_board yes)
  (in_pos_files yes)
  (dnp no)
  (fields_autoplaced yes)
  (property "Reference" "#PWR056" (at 80.01 149.86 0) (hide yes) (show_name no) (do_not_autoplace no) (effects (font (size 1.27 1.27))))
  (property "Value" "GND" (at 82.55 149.8599 90) (show_name no) (do_not_autoplace no) (effects (font (size 1.27 1.27)) (justify right)))
  (property "Footprint" "" (at 86.36 149.86 0) (hide yes) (show_name no) (do_not_autoplace no) (effects (font (size 1.27 1.27))))
  (property "Datasheet" "" (at 86.36 149.86 0) (hide yes) (show_name no) (do_not_autoplace no) (effects (font (size 1.27 1.27))))
  (property "Description" "Power symbol creates a global label with name \"GND\" , ground" (at 86.36 149.86 0) (hide yes) (show_name no) (do_not_autoplace no) (effects (font (size 1.27 1.27))))
  (pin "1"))
 (symbol
  (lib_id "power:GND")
  (at 96.52 71.12 0)
  (unit 1)
  (body_style 1)
  (exclude_from_sim no)
  (in_bom yes)
  (on_board yes)
  (in_pos_files yes)
  (dnp no)
  (fields_autoplaced yes)
  (property "Reference" "#PWR058" (at 96.52 77.47 0) (hide yes) (show_name no) (do_not_autoplace no) (effects (font (size 1.27 1.27))))
  (property "Value" "GND" (at 96.52 76.2 0) (show_name no) (do_not_autoplace no) (effects (font (size 1.27 1.27))))
  (property "Footprint" "" (at 96.52 71.12 0) (hide yes) (show_name no) (do_not_autoplace no) (effects (font (size 1.27 1.27))))
  (property "Datasheet" "" (at 96.52 71.12 0) (hide yes) (show_name no) (do_not_autoplace no) (effects (font (size 1.27 1.27))))
  (property "Description" "Power symbol creates a global label with name \"GND\" , ground" (at 96.52 71.12 0) (hide yes) (show_name no) (do_not_autoplace no) (effects (font (size 1.27 1.27))))
  (pin "1")))
